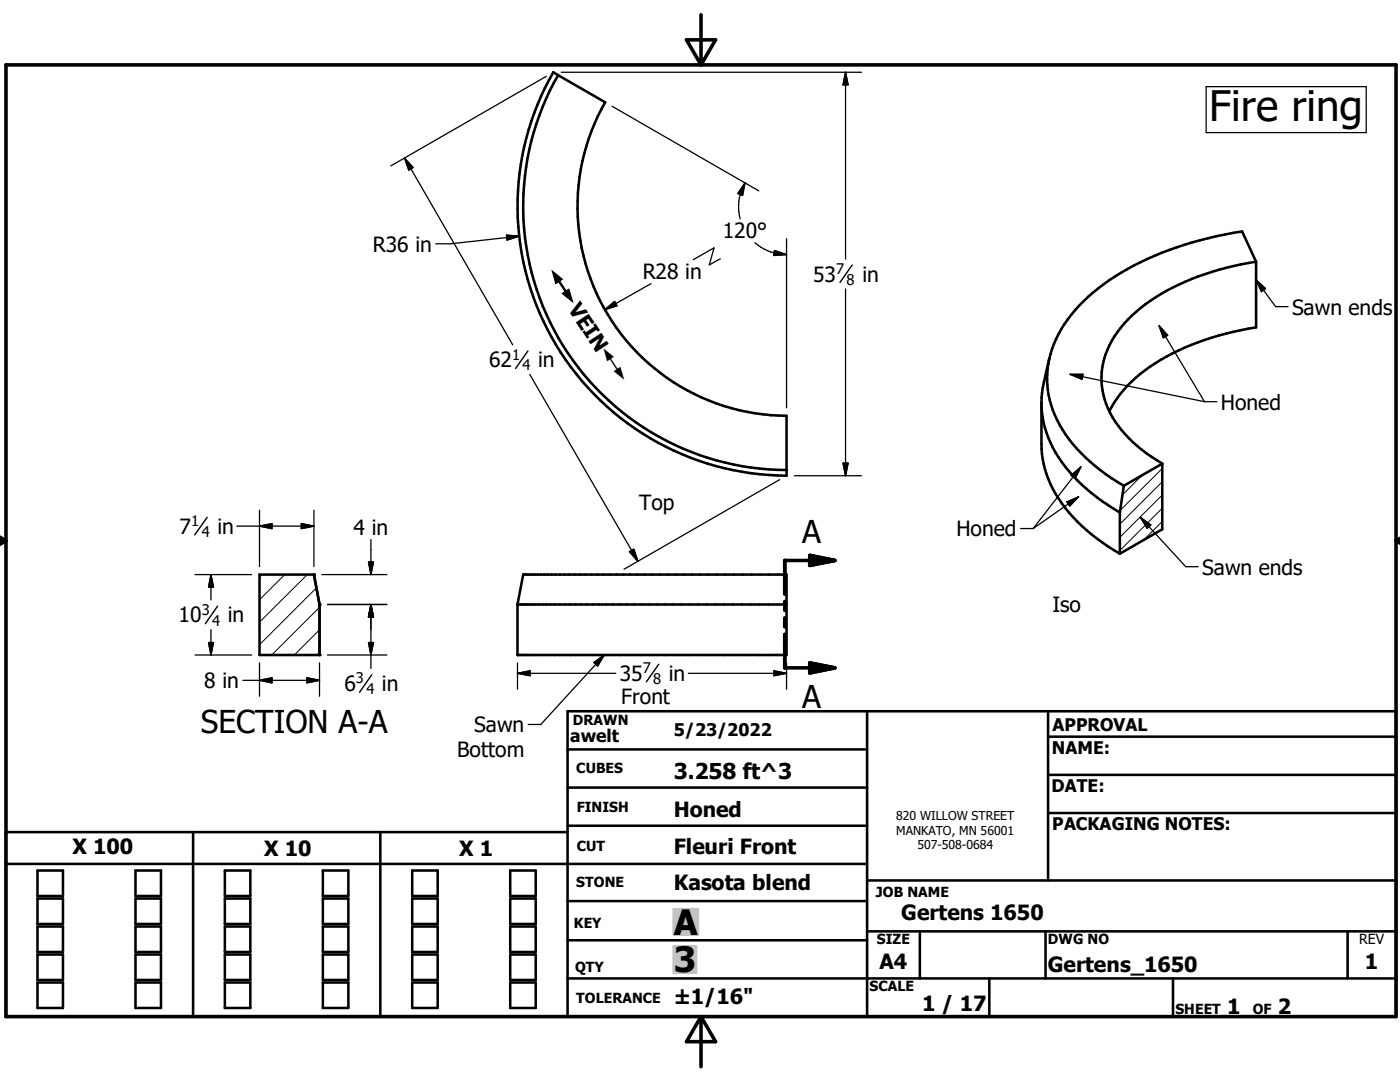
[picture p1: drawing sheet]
<svg xmlns="http://www.w3.org/2000/svg" width="279mm" height="216mm" viewBox="0 0 279 216" stroke-linecap="round" stroke-linejoin="round" font-family="sans-serif">
<g fill="none" stroke="#000" stroke-width=".2">
<path d="M228 94.8l-4 4M232 98.8l-8.5 8.4M232 96.1l-8.5 8.5M232 93.5l-8.5 8.4M52.3 114.7l-.5 .5M56.8 114.7l-5 5M61.3 114.7l-9.5 9.4M63.1 117.3l-11.3 11.3M232 104l-3.8 3.8M232 101.4l-8.5 8.5M63.8 130.2l-.6 .5M63.8 125.7l-5.1 5"/>
<path d="M63.8 121.2l-9.6 9.5"/>
</g>
<g fill="none" stroke="#000" stroke-width=".51">
<path d="M110.4 14.4l10.4 6a41.8 41.8 0 0 0 36.2 62.6v11.9a53.8 53.8 0 0 1-46.6-80.5zM111.4 15a52.6 52.6 0 0 0 45.6 78.8M250.7 52.2v13.1a49.8 49.8 0 0 0-23.1 9.3 23.8 23.8 0 0 0-6.2 7.5M250.7 52.2a49 49 0 0 0-23 9.2 19.1 19.1 0 0 0-7.8 12.8 16.4 16.4 0 0 0 5.4 13.2l2.5 2.3 4.2 2.8M250.7 52.2l-2.8-6a64.2 64.2 0 0 0-27.7 10.5 27 27 0 0 0-10.5 14 18.8 18.8 0 0 0 3.7 17 36.6 36.6 0 0 0 10.9 9.2M209.4 71.5a42.2 42.2 0 0 0-1.5 7.8 21.1 21.1 0 0 0 6.2 15.6 39.3 39.3 0 0 0 9.4 7.4M207.8 80.4v8.2a21.4 21.4 0 0 0 6.4 14.6 38.9 38.9 0 0 0 9.3 7.3M224.3 96.9l-.8 5.4M232 92.5v13.1l-8.5 4.9M232 92.5l-7.7 4.4M51.8 114.7h10.9l1.1 5.9v10.1h-12zM63.2 117.6l.6 3"/>
<path d="M104.4 114.7h52.6v16h-53.7v-10.1zM223.5 102.3v8.2M103.3 120.6h53.7M113.3 149.5h59.7M113.3 157.2h59.7M173 141.9v61M209.2 147h69.4M209.2 154.6h69.4M209.2 141.9v33.8M1.2 172.4h171.8M7.5 173.7h5.1v5.1h-5.1zM7.5 179.3h5.1v5.1h-5.1z"/>
<path d="M27 173.7h5.1v5.1h-5.1zM27 179.3h5.1v5.1h-5.1zM38.5 166v36.9M44.9 173.7h5.1v5.1h-5.1zM44.9 179.3h5.1v5.1h-5.1zM64.4 173.7h5.1v5.1h-5.1zM64.4 179.3h5.1v5.1h-5.1zM75.9 166v36.9M82.3 173.7h5.1v5.1h-5.1zM82.3 179.3h5.1v5.1h-5.1zM101.8 173.7h5.1v5.1h-5.1zM101.8 179.3h5.1v5.1h-5.1z"/>
<path d="M113.3 166h-112.1v36.9h277.4v-61h-165.3v61M113.3 179.8h59.7M113.3 164.8h59.7M173 175.7h105.6M209.2 162.2h69.4M7.5 184.9h5.1v5.1h-5.1zM7.5 190.5h5.1v5h-5.1zM7.5 196h5.1v5.1h-5.1zM27 190.5h5.1v5h-5.1zM27 196h5.1v5.1h-5.1zM27 184.9h5.1v5.1h-5.1zM44.9 190.5h5.1v5h-5.1z"/>
<path d="M44.9 196h5.1v5.1h-5.1zM44.9 184.9h5.1v5.1h-5.1zM64.4 190.5h5.1v5h-5.1zM64.4 196h5.1v5.1h-5.1zM64.4 184.9h5.1v5.1h-5.1zM82.3 190.5h5.1v5h-5.1zM82.3 196h5.1v5.1h-5.1zM82.3 184.9h5.1v5.1h-5.1zM101.8 190.5h5.1v5h-5.1zM101.8 196h5.1v5.1h-5.1zM101.8 184.9h5.1v5.1h-5.1zM113.3 187.6h59.7"/>
<path d="M113.3 195.2h165.3M173 185.8h105.6M183.6 185.8v9.4M197.4 195.2v7.7M208.7 185.8v9.4M234.1 195.2v7.7M268.9 185.8v9.4"/>
</g>
<g fill="#000">
<circle cx="62.7" cy="114.7" r=".25"/>
<circle cx="63.8" cy="130.7" r=".25"/>
<circle cx="63.8" cy="120.6" r=".25"/>
</g>
<g fill="none" stroke="#000" stroke-width=".71">
<path d="M1.2 12.9h277.4v190h-277.4zM137 7.9h5.8l-2.9 5zM139.9 2.9v10M-.1 107.9h1.3M-.1 107.2l1.3 .7M1.2 107.9l-1.2 .7M161.6 110.8l5 1-5 1zM166.6 111.8h-10v6.7M278.6 107.9h.8M278.6 107.9l.8 .5M279.4 107.4l-.8 .5M156.6 120v1.8"/>
<path d="M156.6 123.3v1.8M156.6 126.6v6.7h10M161.6 132.3l5 1-5 1zM139.9 202.9v10M139.9 202.9l2.9 5h-5.8z"/>
</g>
<g fill="#c0c0c0" stroke="#c0c0c0" stroke-width=".51">
<path d="M134.5 188.8h4.4v5.3z"/>
<path d="M134.5 188.8l4.4 5.3h-4.4z"/>
<path d="M134.5 181.4h4.8v5.1z"/>
<path d="M134.5 181.4l4.8 5.1h-4.8z"/>
</g>
<path d="M161.6 110.8l5 1-5 1zM161.6 132.3l5 1-5 1z" fill="#000" stroke="#000" stroke-width=".71"/>
<path d="M170.1 52.9l-2.5 3.5M105.4 70l-2.5 3.5M41.3 103.2l-2.4 3.5M43.4 120.9l-2.4 3.6M74.2 134.6l-2.4 3.5M131.5 132.6l-2.5 3.5" fill="none" stroke="#000" stroke-width=".28"/>
<g fill="none" stroke="#000" stroke-width=".25">
<path d="M109 15.2l-31 17.9M112 14.4h59.9M168.7 14.4v37.3M168.7 14.4l.6 2.5h-1.1zM240.7 17.3h32v9.2h-32zM80.7 31.5l21.6 37.3M80.7 31.5l1.7 1.9-.8 .5zM122.1 21.2l29.3 16.9M148.7 36.5a9.4 9.4 0 0 0-1.2 5.8l.2 1.3M148.7 36.5l-.5 2.5-.9-.4zM101.1 46.9l2.5 .2-2.4 .8zM103.6 47.1l-13.6 1.5h-3"/>
<path d="M129.9 56.6l-9.2 5.2M143.7 51.6l-2.1 1.3 .9-3.4-4.1 2.3M150.6 48.4l1.8 1.3a9.2 9.2 0 0 0 4.6 1.1M154.6 50l2.4 .8-2.6 .2zM157 47.6v33.8M168.7 57.7v37.2M250.7 55.9l3.9 5.3h2.5M250.7 55.9l1.9 1.7-.8 .6zM105.7 74.7l21.6 37.3M120.7 61.8l2-1.7 .4 .9zM213.6 74.7l26.8 5.5M213.6 74.7h2.5l-.2 1z"/>
<path d="M231.3 65l9.1 15.2M231.3 65l1.7 1.9-.8 .5zM155.6 95.7l-31.1 17.9M158.5 94.9h13.4M168.2 92.4h1.1l-.6 2.5zM213.8 94.9l1.9-1.7-1.1 2.3zM215.2 99.1l-9 6.4M215.7 93.2l-9.5 12.3M240.4 80.2h2.5M38.9 114.7h11.3M42.1 114.7v5M42.1 114.7l.5 2.4h-1z"/>
<path d="M47.3 105h15.4M51.8 105l2.5-.5v1zM51.8 101.8v11.3M60.1 104.5l2.6 .5-2.6 .5zM62.7 101.8v11.3M64.2 114.7h13M73.5 112.1h1l-.5 2.6zM74 107.6v7.1M125.6 110.1l.9-.5 .8 2.4zM203.7 105.5h2.5M212.9 100.2l2.3-1.1-1.7 1.9zM227.6 103.3l9 9.8h2.5"/>
<path d="M227.6 103.3l2.1 1.5-.8 .6zM38.9 130.7h11.3M41.6 128.2h1l-.5 2.5zM42.1 125.6v5.1M48.5 135.7h15.3M51.8 135.7l2.5-.5v1.1zM51.8 132.3v6.6M61.3 135.2l2.5 .5-2.5 .6zM63.8 132.3v6.6M65.3 130.7h11.9M65.3 120.6h11.9M73.5 128.2h1l-.5 2.5z"/>
<path d="M74 120.6v12.8M74 120.6l.5 2.5h-1zM103.3 134.4h19.6M103.3 134.4l2.5-.6v1zM103.3 132.3v5.2M118.5 132.2l2.1-1.5-1.3 2.2zM120.6 130.7l-12.7 13.9h-2.5M137.4 134.4h19.6M154.5 133.8l2.5 .6-2.5 .4zM157 132.3v5.2"/>
</g>
<g fill="#000" stroke="#000" stroke-width=".25">
<path d="M168.7 14.4l.6 2.5h-1.1zM80.7 31.5l1.7 1.9-.8 .5zM148.7 36.5l-.5 2.5-.9-.4zM101.1 46.9l2.5 .2-2.4 .8zM154.6 50l2.4 .8-2.6 .2zM250.7 55.9l1.9 1.7-.8 .6zM120.7 61.8l2-1.7 .4 .9zM213.6 74.7h2.5l-.2 1zM231.3 65l1.7 1.9-.8 .5zM168.2 92.4h1.1l-.6 2.5zM213.8 94.9l1.9-1.7-1.1 2.3zM42.1 114.7l.5 2.4h-1z"/>
<path d="M51.8 105l2.5-.5v1zM60.1 104.5l2.6 .5-2.6 .5zM73.5 112.1h1l-.5 2.6zM125.6 110.1l.9-.5 .8 2.4zM212.9 100.2l2.3-1.1-1.7 1.9zM227.6 103.3l2.1 1.5-.8 .6zM41.6 128.2h1l-.5 2.5zM51.8 135.7l2.5-.5v1.1zM61.3 135.2l2.5 .5-2.5 .6zM73.5 128.2h1l-.5 2.5zM74 120.6l.5 2.5h-1zM103.3 134.4l2.5-.6v1z"/>
<path d="M118.5 132.2l2.1-1.5-1.3 2.2zM154.5 133.8l2.5 .6-2.5 .4z"/>
</g>
<g fill="#fff" stroke="#fff" stroke-width=".25">
<path d="M111.4 53.3l14.6 22.2-2.5 1.7z"/>
<path d="M108.8 54.9l2.6-1.6 12.1 23.9z"/>
</g>
<text font-size="8.4" x="241.3" y="24.1">Fire ring</text>
<g font-size="7">
<text x="134.5" y="186.5">A</text>
<text x="134.5" y="194">3</text>
</g>
<g font-size="6.3">
<text x="160.1" y="108.3">A</text>
<text x="160.1" y="141.4">A</text>
<text x="40.1" y="146.3">SECTION A-A</text>
</g>
<text font-size="4.4" x="134.5" y="155.5">3.258 ft^3</text>
<g font-size="4.2">
<text x="144.3" y="47.6">120°</text>
<text x="74.4" y="50.2">R36 in</text>
<text x="128.3" y="55.7">R28 in</text>
<text x="162.3" y="56.2">53</text>
<text x="172.1" y="56.2">in</text>
<text x="113.2" y="61.6" transform="rotate(57 113.2 61.6)">VEIN</text>
<text x="257.9" y="62.8">Sawn ends</text>
<text x="97.6" y="73.3">62</text>
<text x="107.4" y="73.3">in</text>
<text x="243.7" y="81.7">Honed</text>
<text x="127.6" y="101.8">Top</text>
<text x="35.9" y="106.5">7</text>
<text x="43.4" y="106.5">in</text>
<text x="70.6" y="106.8">4 in</text>
<text x="190.9" y="107">Honed</text>
<text x="239.9" y="114.6">Sawn ends</text>
<text x="35.6" y="124.2">10</text>
<text x="45.5" y="124.2">in</text>
<text x="210" y="122">Iso</text>
<text x="40.8" y="137.3">8 in</text>
<text x="68.7" y="137.9">6</text>
<text x="76.2" y="137.9">in</text>
<text x="123.7" y="135.8">35</text>
<text x="133.5" y="135.8">in</text>
<text x="124" y="140.5">Front</text>
<text x="94.6" y="146.1">Sawn</text>
<text x="91.3" y="151.1">Bottom</text>
<text x="134.4" y="163.1">Honed</text>
<text x="14.5" y="170.5">X 100</text>
<text x="52.7" y="170.9">X 10</text>
<text x="91.7" y="170.9">X 1</text>
<text x="134.4" y="170.3">Fleuri Front</text>
<text x="134.4" y="177.7">Kasota blend</text>
<text x="179.9" y="183.6">Gertens 1650</text>
<text x="175.5" y="193.3">A4</text>
<text x="209.1" y="194">Gertens_1650</text>
<text x="272.4" y="193.3">1</text>
<text x="134.4" y="200.3">±1/16&quot;</text>
<text x="184" y="201.7">1 / 17</text>
<text x="244.9" y="202.3">1</text>
<text x="255" y="202.3">2</text>
</g>
<g font-size="3.5">
<text x="113.8" y="148">awelt</text>
<text x="134.5" y="146.9">5/23/2022</text>
<text x="210.1" y="145.8">APPROVAL</text>
<text x="209.9" y="150.4">NAME:</text>
<text x="209.8" y="158.1">DATE:</text>
<text x="210" y="165.6">PACKAGING NOTES:</text>
</g>
<g font-size="3.3">
<text x="108.8" y="54.9" transform="rotate(57 108.8 54.9)">#</text>
<text x="119.1" y="70.5" transform="rotate(57 119.1 70.5)">#</text>
</g>
<g font-size="2.9">
<text x="166.9" y="54.7">7</text>
<text x="169" y="56.8">8</text>
<text x="102.2" y="71.8">1</text>
<text x="104.3" y="73.9">4</text>
<text x="38.1" y="105">1</text>
<text x="40.3" y="107.1">4</text>
<text x="40.3" y="122.7">3</text>
<text x="42.3" y="124.8">4</text>
<text x="71" y="136.4">3</text>
<text x="128.3" y="134.3">7</text>
<text x="130.4" y="136.5">8</text>
<text x="73.2" y="138.5">4</text>
</g>
<g font-size="2.8">
<text x="114.3" y="144.6">DRAWN</text>
<text x="115" y="154.3">CUBES</text>
<text x="115.1" y="162">FINISH</text>
<text x="115.1" y="169.8">CUT</text>
<text x="115" y="177.1">STONE</text>
<text x="174.8" y="178.9">JOB NAME</text>
<text x="114.6" y="185.3">KEY</text>
<text x="175" y="188.4">SIZE</text>
<text x="209.1" y="188.4">DWG NO</text>
<text x="271.3" y="188.4">REV</text>
<text x="114.8" y="193.9">QTY</text>
<text x="173.5" y="197.8">SCALE</text>
<text x="115" y="200.2">TOLERANCE</text>
<text x="234.6" y="202.3">SHEET</text>
<text x="250" y="202.3">OF</text>
</g>
<g font-size="2.4">
<text x="178.9" y="163.6">820 WILLOW STREET</text>
<text x="178.9" y="166.5">MANKATO, MN 56001</text>
<text x="183.1" y="169.5">507-508-0684</text>
</g>
</svg>
